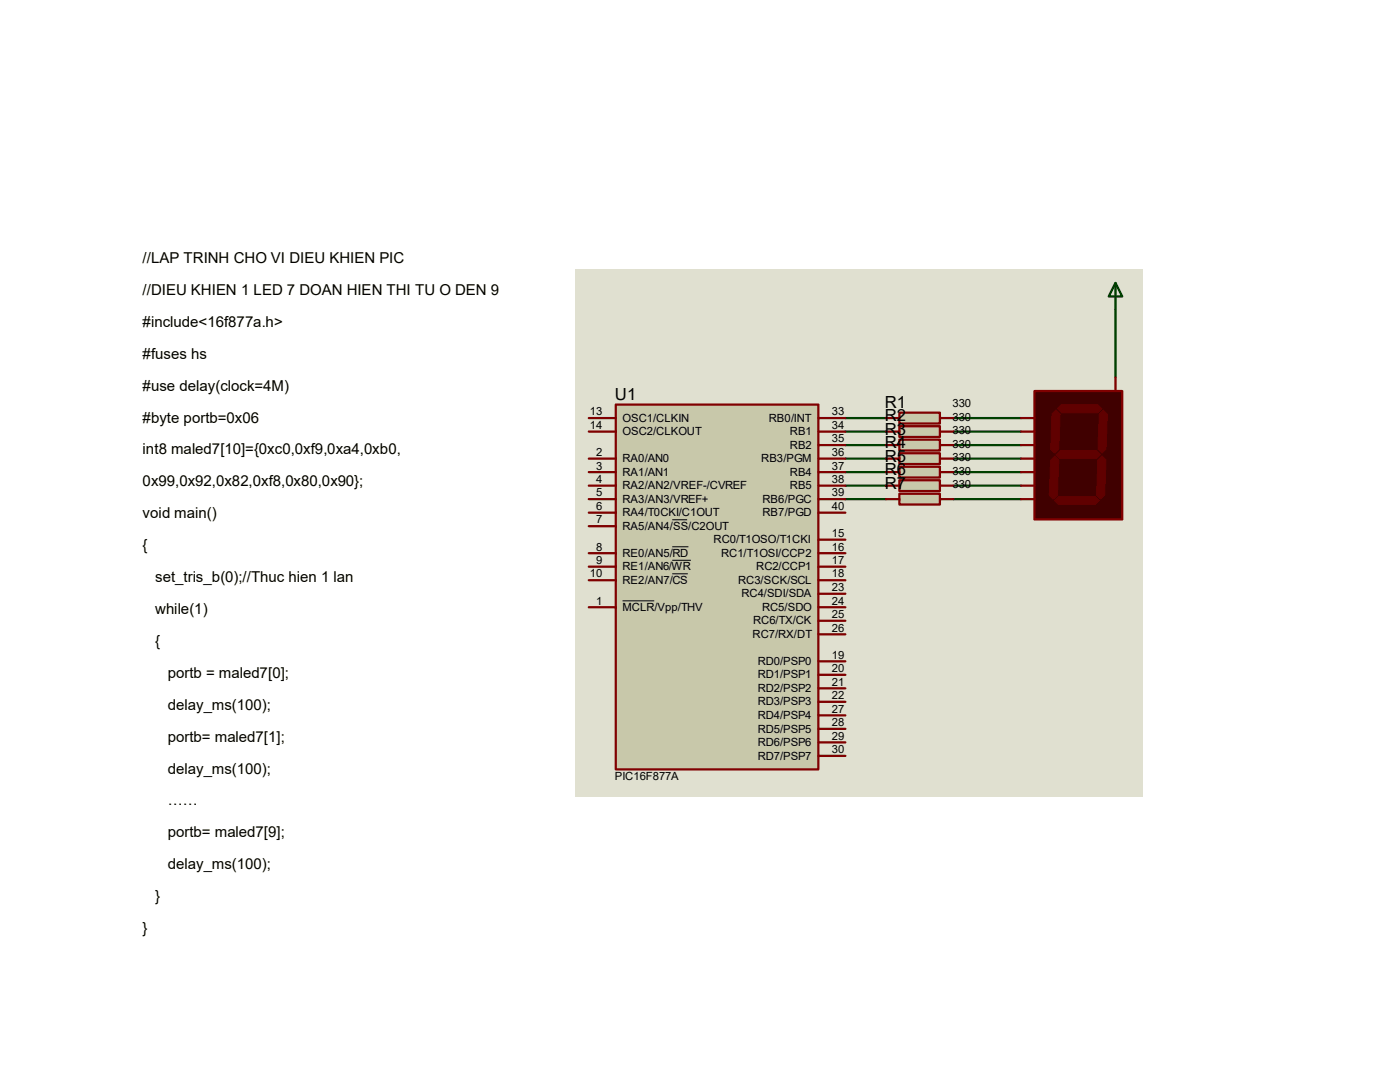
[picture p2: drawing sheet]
<svg xmlns="http://www.w3.org/2000/svg" width="279mm" height="216mm" viewBox="0 0 279 216" stroke-linecap="round" stroke-linejoin="round" font-family="sans-serif">
<path d="M114.8 53.8h113.2v105.2h-113.2z" fill="#e0e0d0"/>
<g fill="none" stroke="#004000" stroke-width=".45">
<path d="M222.6 61.9v13.4M168.7 83.4h8.1M168.7 86.1h8.1M168.7 88.8h8.1M168.7 91.5h8.1M168.7 94.2h8.1M168.7 96.9h8.1M168.7 99.6h8.1M190.3 83.4h13.5M190.3 86.1h13.5M190.3 88.8h13.5M190.3 91.5h13.5"/>
<path d="M190.3 94.2h13.5M190.3 96.9h13.5M190.3 99.6h13.5"/>
</g>
<path d="M122.9 80.7h40.4v72.8h-40.4z" fill-rule="evenodd" fill="#c8c8aa" stroke="#800000" stroke-width=".45"/>
<g fill="none" stroke="#800000" stroke-width=".45">
<path d="M117.5 91.5h5.4M117.5 94.2h5.4M117.5 96.9h5.4M117.5 83.4h5.4M117.5 86.1h5.4M117.5 99.6h5.4M163.3 91.5h5.4M163.3 94.2h5.4M163.3 96.9h5.4M163.3 83.4h5.4M163.3 86.1h5.4M163.3 99.6h5.4"/>
<path d="M163.3 88.8h5.4M117.5 102.3h5.4M117.5 105h5.4M117.5 110.4h5.4M117.5 113.1h5.4M117.5 115.8h5.4M163.3 102.3h5.4M163.3 110.4h5.4M163.3 113.1h5.4M163.3 115.8h5.4M163.3 118.5h5.4M163.3 107.7h5.4"/>
<path d="M117.5 121.2h5.4M163.3 132h5.4M163.3 134.7h5.4M163.3 137.3h5.4M163.3 126.6h5.4M163.3 123.9h5.4M163.3 121.2h5.4M163.3 150.8h5.4M163.3 148.1h5.4M163.3 145.4h5.4M163.3 142.7h5.4M163.3 140h5.4"/>
</g>
<path d="M124.2 119.9h6.4M134.2 103.7h2.9M134.2 109.1h3.2M134.2 111.8h3.7M134.2 114.5h3.1" fill="none" stroke="#000" stroke-width=".2"/>
<path d="M206.4 78h17.6v25.6h-17.6z" fill-rule="evenodd" fill="#400000" stroke="#800000" stroke-width=".45"/>
<g fill="#600000" stroke="#600000" stroke-width=".2">
<path d="M211.8 80.7h7.3l.8 .8-.8 .8h-7.3l-.8-.8z" fill-rule="evenodd"/>
<path d="M220.2 81.8l.8 .8-.3 7-.8 .8-.8-.8 .3-7z" fill-rule="evenodd"/>
<path d="M210.8 90.7l.8-.8h7.2l.9 .8-.9 .8h-7.2z" fill-rule="evenodd"/>
<path d="M209.9 82.6l.9-.8 .8 .8-.3 7-.8 .8-.8-.8z" fill-rule="evenodd"/>
<path d="M219.9 91l.8 .8-.2 7-.8 .8-.9-.8 .3-7z" fill-rule="evenodd"/>
<path d="M210.5 99.9l.8-.8h7.3l.8 .8-.8 .8h-7.3z" fill-rule="evenodd"/>
<path d="M210.5 91l.8 .8-.3 7-.8 .8-.8-.8 .3-7z" fill-rule="evenodd"/>
</g>
<path d="M222.6 75.3v2.7M203.8 83.4h2.6M203.8 86.1h2.6M203.8 88.8h2.6M203.8 91.5h2.6M203.8 94.2h2.6M203.8 96.9h2.6M203.8 99.6h2.6" fill="none" stroke="#800000" stroke-width=".45"/>
<path d="M222.6 56.5l1.4 2.7h-2.7zM222.6 56.5v5.4" fill="none" stroke="#004000" stroke-width=".45"/>
<path d="M179.5 82.3h8.1v2.2h-8.1z" fill-rule="evenodd" fill="#c8c8aa" stroke="#800000" stroke-width=".45"/>
<path d="M176.8 83.4h2.7M187.6 83.4h2.7" fill="none" stroke="#800000" stroke-width=".45"/>
<path d="M179.5 85h8.1v2.2h-8.1z" fill-rule="evenodd" fill="#c8c8aa" stroke="#800000" stroke-width=".45"/>
<path d="M176.8 86.1h2.7M187.6 86.1h2.7" fill="none" stroke="#800000" stroke-width=".45"/>
<path d="M179.5 87.7h8.1v2.2h-8.1z" fill-rule="evenodd" fill="#c8c8aa" stroke="#800000" stroke-width=".45"/>
<path d="M176.8 88.8h2.7M187.6 88.8h2.7" fill="none" stroke="#800000" stroke-width=".45"/>
<path d="M179.5 90.4h8.1v2.2h-8.1z" fill-rule="evenodd" fill="#c8c8aa" stroke="#800000" stroke-width=".45"/>
<path d="M176.8 91.5h2.7M187.6 91.5h2.7" fill="none" stroke="#800000" stroke-width=".45"/>
<path d="M179.5 93.1h8.1v2.2h-8.1z" fill-rule="evenodd" fill="#c8c8aa" stroke="#800000" stroke-width=".45"/>
<path d="M176.8 94.2h2.7M187.6 94.2h2.7" fill="none" stroke="#800000" stroke-width=".45"/>
<path d="M179.5 95.8h8.1v2.2h-8.1z" fill-rule="evenodd" fill="#c8c8aa" stroke="#800000" stroke-width=".45"/>
<path d="M176.8 96.9h2.7M187.6 96.9h2.7" fill="none" stroke="#800000" stroke-width=".45"/>
<path d="M179.5 98.5h8.1v2.2h-8.1z" fill-rule="evenodd" fill="#c8c8aa" stroke="#800000" stroke-width=".45"/>
<path d="M176.8 99.6h2.7M187.6 99.6h2.7" fill="none" stroke="#800000" stroke-width=".45"/>
<g font-size="3.3">
<text x="122.7" y="79.8">U1</text>
<text x="176.6" y="81.4">R1</text>
<text x="176.6" y="84.1">R2</text>
<text x="176.6" y="86.7">R3</text>
<text x="176.6" y="89.5">R4</text>
<text x="176.6" y="92.2">R5</text>
<text x="176.6" y="94.8">R6</text>
<text x="176.6" y="97.5">R7</text>
</g>
<g font-size="3">
<text x="28.4" y="52.5">//LAP TRINH CHO VI DIEU KHIEN PIC</text>
<text x="28.4" y="58.8">//DIEU KHIEN 1 LED 7 DOAN HIEN THI TU O DEN 9</text>
<text x="28.4" y="65.2">#include&lt;16f877a.h&gt;</text>
<text x="28.4" y="71.6">#fuses hs</text>
<text x="28.4" y="77.9">#use delay(clock=4M)</text>
<text x="28.4" y="84.3">#byte portb=0x06</text>
<text x="28.4" y="90.7">int8 maled7[10]={0xc0,0xf9,0xa4,0xb0,</text>
<text x="28.4" y="97">0x99,0x92,0x82,0xf8,0x80,0x90};</text>
<text x="28.4" y="103.4">void main()</text>
<text x="28.4" y="109.8">{</text>
<text x="31" y="116.1">set_tris_b(0);//Thuc hien 1 lan</text>
<text x="31" y="122.5">while(1)</text>
<text x="31" y="128.9">{</text>
<text x="33.5" y="135.2">portb = maled7[0];</text>
<text x="33.5" y="141.6">delay_ms(100);</text>
<text x="33.5" y="148">portb= maled7[1];</text>
<text x="33.5" y="154.3">delay_ms(100);</text>
<text x="33.5" y="160.7">……</text>
<text x="33.5" y="167.1">portb= maled7[9];</text>
<text x="33.5" y="173.5">delay_ms(100);</text>
<text x="31" y="179.8">}</text>
<text x="28.4" y="186.2">}</text>
</g>
<g font-size="2.2">
<text x="117.7" y="82.9">13</text>
<text x="166" y="82.9">33</text>
<text x="190.1" y="81.3">330</text>
<text x="190.1" y="83.9">330</text>
<text x="117.7" y="85.6">14</text>
<text x="124.3" y="84.2">OSC1/CLKIN</text>
<text x="124.3" y="86.8">OSC2/CLKOUT</text>
<text x="153.5" y="84.2">RB0/INT</text>
<text x="157.7" y="89.5">RB2</text>
<text x="157.7" y="86.8">RB1</text>
<text x="166" y="88.3">35</text>
<text x="166" y="85.6">34</text>
<text x="190.1" y="86.7">330</text>
<text x="190.1" y="89.4">330</text>
<text x="119" y="91">2</text>
<text x="119" y="93.7">3</text>
<text x="124.3" y="92.2">RA0/AN0</text>
<text x="124.3" y="94.9">RA1/AN1</text>
<text x="151.9" y="92.2">RB3/PGM</text>
<text x="157.7" y="94.9">RB4</text>
<text x="166" y="93.7">37</text>
<text x="166" y="91">36</text>
<text x="190.1" y="92">330</text>
<text x="190.1" y="94.7">330</text>
<text x="119" y="96.4">4</text>
<text x="119" y="101.8">6</text>
<text x="119" y="99.1">5</text>
<text x="124.3" y="97.6">RA2/AN2/VREF-/CVREF</text>
<text x="124.3" y="100.3">RA3/AN3/VREF+</text>
<text x="152.2" y="100.3">RB6/PGC</text>
<text x="157.7" y="97.6">RB5</text>
<text x="166" y="101.8">40</text>
<text x="166" y="99.1">39</text>
<text x="166" y="96.4">38</text>
<text x="190.1" y="97.5">330</text>
<text x="119" y="104.4">7</text>
<text x="124.3" y="103">RA4/T0CKI/C1OUT</text>
<text x="124.3" y="105.7">RA5/AN4/SS/C2OUT</text>
<text x="152.2" y="103">RB7/PGD</text>
<text x="166" y="107.1">15</text>
<text x="119" y="109.9">8</text>
<text x="119" y="112.6">9</text>
<text x="124.3" y="111.1">RE0/AN5/RD</text>
<text x="124.3" y="113.8">RE1/AN6/WR</text>
<text x="142.4" y="108.4">RC0/T1OSO/T1CKI</text>
<text x="143.9" y="111.1">RC1/T1OSI/CCP2</text>
<text x="150.9" y="113.8">RC2/CCP1</text>
<text x="166" y="109.9">16</text>
<text x="166" y="112.6">17</text>
<text x="117.7" y="115.2">10</text>
<text x="124.3" y="116.5">RE2/AN7/CS</text>
<text x="147.3" y="116.5">RC3/SCK/SCL</text>
<text x="148" y="119.2">RC4/SDI/SDA</text>
<text x="166" y="115.2">18</text>
<text x="166" y="117.9">23</text>
<text x="119" y="120.6">1</text>
<text x="124.3" y="121.9">MCLR/Vpp/THV</text>
<text x="150.3" y="124.6">RC6/TX/CK</text>
<text x="152.1" y="121.9">RC5/SDO</text>
<text x="166" y="123.3">25</text>
<text x="166" y="120.6">24</text>
<text x="150.2" y="127.3">RC7/RX/DT</text>
<text x="166" y="131.4">19</text>
<text x="166" y="126">26</text>
<text x="151.2" y="132.7">RD0/PSP0</text>
<text x="151.2" y="135.4">RD1/PSP1</text>
<text x="166" y="134.1">20</text>
<text x="166" y="136.8">21</text>
<text x="151.2" y="143.5">RD4/PSP4</text>
<text x="151.2" y="140.8">RD3/PSP3</text>
<text x="151.2" y="138">RD2/PSP2</text>
<text x="166" y="142.2">27</text>
<text x="166" y="139.5">22</text>
<text x="151.2" y="148.8">RD6/PSP6</text>
<text x="151.2" y="146.2">RD5/PSP5</text>
<text x="166" y="147.6">29</text>
<text x="166" y="144.9">28</text>
<text x="122.7" y="155.7">PIC16F877A</text>
<text x="151.2" y="151.6">RD7/PSP7</text>
<text x="166" y="150.3">30</text>
</g>
</svg>
